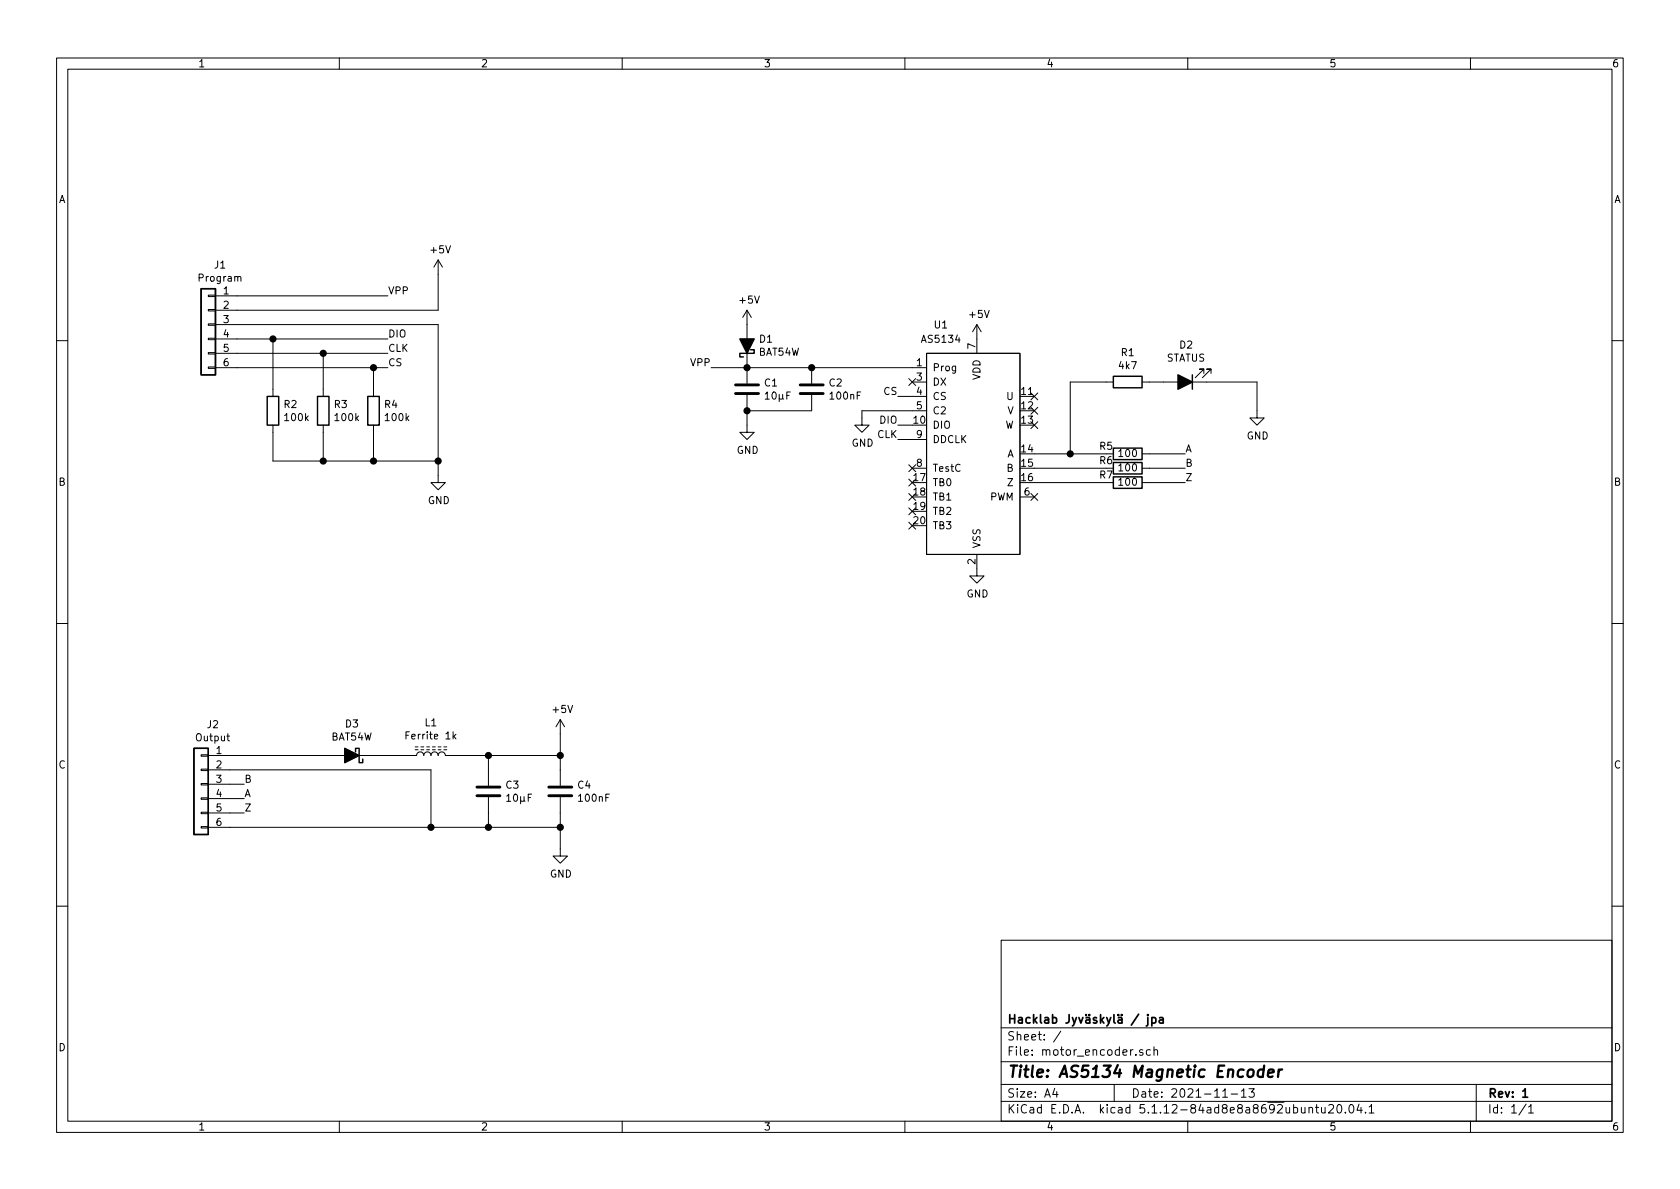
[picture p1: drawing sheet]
EESchema Schematic File Version 4
EELAYER 30 0
EELAYER END
$Descr A4 11693 8268
encoding utf-8
Sheet 1 1
Title "AS5134 Magnetic Encoder"
Date "2021-11-13"
Rev "1"
Comp "Hacklab Jyväskylä / jpa"
Comment1 ""
Comment2 ""
Comment3 ""
Comment4 ""
$EndDescr
$Comp
L motor_encoder:AS5134 U1
U 1 1
P 6800 3150
F 0 "U1" H 6550 4050 50  0000 C CNN
F 1 "AS5134" H 6550 3950 50  0000 C CNN
F 2 "Package_SO:SSOP-20_5.3x7.2mm_P0.65mm" H 6800 3100 50  0001 C CNN
F 3 "" H 6800 3100 50  0001 C CNN
	1    6800 3150
	1    0    0    -1  
$EndComp
$Comp
L Connector_Generic:Conn_01x06 J1
U 1 1
P 1450 2250
F 0 "J1" H 1368 2667 50  0000 C CNN
F 1 "Program" H 1368 2576 50  0000 C CNN
F 2 "Connector_PinHeader_2.54mm:PinHeader_1x06_P2.54mm_Vertical" H 1450 2250 50  0001 C CNN
F 3 "~" H 1450 2250 50  0001 C CNN
	1    1450 2250
	-1   0    0    -1  
$EndComp
Wire Wire Line
	1650 2350 1900 2350
Wire Wire Line
	1650 2450 2250 2450
Wire Wire Line
	1650 2550 2600 2550
Text Label 2700 2050 0    50   ~ 0
VPP
Wire Wire Line
	3050 1900 3050 2150
Wire Wire Line
	1650 2150 3050 2150
$Comp
L power:GND #PWR07
U 1 1
P 3050 3300
F 0 "#PWR07" H 3050 3050 50  0001 C CNN
F 1 "GND" H 3055 3127 50  0000 C CNN
F 2 "" H 3050 3300 50  0001 C CNN
F 3 "" H 3050 3300 50  0001 C CNN
	1    3050 3300
	1    0    0    -1  
$EndComp
Wire Wire Line
	3050 3300 3050 3200
Wire Wire Line
	1650 2250 3050 2250
Text Label 2700 2350 0    50   ~ 0
DIO
Text Label 2700 2450 0    50   ~ 0
CLK
Text Label 2700 2550 0    50   ~ 0
CS
Wire Wire Line
	6350 2550 5650 2550
Text Label 4950 2550 2    50   ~ 0
VPP
Wire Wire Line
	6350 3050 6250 3050
Text Label 6250 3050 2    50   ~ 0
CLK
Wire Wire Line
	6350 2950 6250 2950
Text Label 6250 2950 2    50   ~ 0
DIO
Wire Wire Line
	6350 2750 6250 2750
Text Label 6250 2750 2    50   ~ 0
CS
$Comp
L Device:R R4
U 1 1
P 2600 2850
F 0 "R4" H 2670 2896 50  0000 L CNN
F 1 "100k" H 2670 2805 50  0000 L CNN
F 2 "Resistor_SMD:R_0603_1608Metric" V 2530 2850 50  0001 C CNN
F 3 "~" H 2600 2850 50  0001 C CNN
	1    2600 2850
	1    0    0    -1  
$EndComp
$Comp
L Device:R R3
U 1 1
P 2250 2850
F 0 "R3" H 2320 2896 50  0000 L CNN
F 1 "100k" H 2320 2805 50  0000 L CNN
F 2 "Resistor_SMD:R_0603_1608Metric" V 2180 2850 50  0001 C CNN
F 3 "~" H 2250 2850 50  0001 C CNN
	1    2250 2850
	1    0    0    -1  
$EndComp
$Comp
L Device:R R2
U 1 1
P 1900 2850
F 0 "R2" H 1970 2896 50  0000 L CNN
F 1 "100k" H 1970 2805 50  0000 L CNN
F 2 "Resistor_SMD:R_0603_1608Metric" V 1830 2850 50  0001 C CNN
F 3 "~" H 1900 2850 50  0001 C CNN
	1    1900 2850
	1    0    0    -1  
$EndComp
Wire Wire Line
	1900 2700 1900 2350
Connection ~ 1900 2350
Wire Wire Line
	1900 2350 2700 2350
Wire Wire Line
	2250 2700 2250 2450
Connection ~ 2250 2450
Wire Wire Line
	2250 2450 2700 2450
Wire Wire Line
	2600 2700 2600 2550
Connection ~ 2600 2550
Wire Wire Line
	2600 2550 2700 2550
Wire Wire Line
	3050 3200 2600 3200
Wire Wire Line
	1900 3200 1900 3000
Connection ~ 3050 3200
Wire Wire Line
	3050 3200 3050 2250
Wire Wire Line
	2250 3000 2250 3200
Connection ~ 2250 3200
Wire Wire Line
	2250 3200 1900 3200
Connection ~ 2600 3200
Wire Wire Line
	2600 3200 2250 3200
$Comp
L Device:C C2
U 1 1
P 5650 2700
F 0 "C2" H 5765 2746 50  0000 L CNN
F 1 "100nF" H 5765 2655 50  0000 L CNN
F 2 "Capacitor_SMD:C_0603_1608Metric" H 5688 2550 50  0001 C CNN
F 3 "~" H 5650 2700 50  0001 C CNN
	1    5650 2700
	1    0    0    -1  
$EndComp
Wire Wire Line
	2600 3000 2600 3200
NoConn ~ 6350 2650
$Comp
L power:GND #PWR05
U 1 1
P 6000 2900
F 0 "#PWR05" H 6000 2650 50  0001 C CNN
F 1 "GND" H 6005 2727 50  0000 C CNN
F 2 "" H 6000 2900 50  0001 C CNN
F 3 "" H 6000 2900 50  0001 C CNN
	1    6000 2900
	1    0    0    -1  
$EndComp
Wire Wire Line
	6350 2850 6000 2850
Wire Wire Line
	6000 2850 6000 2900
NoConn ~ 6350 3250
NoConn ~ 6350 3350
NoConn ~ 6350 3450
NoConn ~ 6350 3550
NoConn ~ 6350 3650
NoConn ~ 7200 2750
NoConn ~ 7200 2850
NoConn ~ 7200 2950
NoConn ~ 7200 3450
$Comp
L power:GND #PWR08
U 1 1
P 6800 3950
F 0 "#PWR08" H 6800 3700 50  0001 C CNN
F 1 "GND" H 6805 3777 50  0000 C CNN
F 2 "" H 6800 3950 50  0001 C CNN
F 3 "" H 6800 3950 50  0001 C CNN
	1    6800 3950
	1    0    0    -1  
$EndComp
$Comp
L Connector_Generic:Conn_01x06 J2
U 1 1
P 1400 5450
F 0 "J2" H 1318 5867 50  0000 C CNN
F 1 "Output" H 1318 5776 50  0000 C CNN
F 2 "Connector_PinHeader_2.54mm:PinHeader_1x06_P2.54mm_Horizontal" H 1400 5450 50  0001 C CNN
F 3 "~" H 1400 5450 50  0001 C CNN
	1    1400 5450
	-1   0    0    -1  
$EndComp
$Comp
L power:+5V #PWR01
U 1 1
P 3050 1900
F 0 "#PWR01" H 3050 1750 50  0001 C CNN
F 1 "+5V" H 3065 2073 50  0000 C CNN
F 2 "" H 3050 1900 50  0001 C CNN
F 3 "" H 3050 1900 50  0001 C CNN
	1    3050 1900
	1    0    0    -1  
$EndComp
$Comp
L power:+5V #PWR03
U 1 1
P 6800 2350
F 0 "#PWR03" H 6800 2200 50  0001 C CNN
F 1 "+5V" H 6815 2523 50  0000 C CNN
F 2 "" H 6800 2350 50  0001 C CNN
F 3 "" H 6800 2350 50  0001 C CNN
	1    6800 2350
	1    0    0    -1  
$EndComp
$Comp
L Device:L_Core_Ferrite L1
U 1 1
P 3000 5250
F 0 "L1" V 3225 5250 50  0000 C CNN
F 1 "Ferrite 1k" V 3134 5250 50  0000 C CNN
F 2 "Inductor_SMD:L_0603_1608Metric" H 3000 5250 50  0001 C CNN
F 3 "~" H 3000 5250 50  0001 C CNN
	1    3000 5250
	0    -1   -1   0   
$EndComp
$Comp
L Device:C C3
U 1 1
P 3400 5500
F 0 "C3" H 3515 5546 50  0000 L CNN
F 1 "10µF" H 3515 5455 50  0000 L CNN
F 2 "Capacitor_SMD:C_0603_1608Metric" H 3438 5350 50  0001 C CNN
F 3 "~" H 3400 5500 50  0001 C CNN
	1    3400 5500
	1    0    0    -1  
$EndComp
$Comp
L Device:C C4
U 1 1
P 3900 5500
F 0 "C4" H 4015 5546 50  0000 L CNN
F 1 "100nF" H 4015 5455 50  0000 L CNN
F 2 "Capacitor_SMD:C_0603_1608Metric" H 3938 5350 50  0001 C CNN
F 3 "~" H 3900 5500 50  0001 C CNN
	1    3900 5500
	1    0    0    -1  
$EndComp
Wire Wire Line
	3150 5250 3400 5250
Wire Wire Line
	3900 5250 3900 5350
Wire Wire Line
	3400 5350 3400 5250
Connection ~ 3400 5250
Wire Wire Line
	3400 5250 3900 5250
$Comp
L power:GND #PWR010
U 1 1
P 3900 5900
F 0 "#PWR010" H 3900 5650 50  0001 C CNN
F 1 "GND" H 3905 5727 50  0000 C CNN
F 2 "" H 3900 5900 50  0001 C CNN
F 3 "" H 3900 5900 50  0001 C CNN
	1    3900 5900
	1    0    0    -1  
$EndComp
$Comp
L power:+5V #PWR09
U 1 1
P 3900 5100
F 0 "#PWR09" H 3900 4950 50  0001 C CNN
F 1 "+5V" H 3915 5273 50  0000 C CNN
F 2 "" H 3900 5100 50  0001 C CNN
F 3 "" H 3900 5100 50  0001 C CNN
	1    3900 5100
	1    0    0    -1  
$EndComp
Wire Wire Line
	3900 5100 3900 5250
Connection ~ 3900 5250
Wire Wire Line
	3900 5900 3900 5750
Wire Wire Line
	3900 5750 3400 5750
Wire Wire Line
	3400 5750 3400 5650
Connection ~ 3900 5750
Wire Wire Line
	3900 5750 3900 5650
Wire Wire Line
	1600 5350 3000 5350
Wire Wire Line
	3000 5350 3000 5750
Wire Wire Line
	3000 5750 3400 5750
Connection ~ 3400 5750
Wire Wire Line
	1600 5450 1700 5450
Wire Wire Line
	1600 5550 1700 5550
Wire Wire Line
	1600 5650 1700 5650
Text Label 1700 5450 0    50   ~ 0
B
Text Label 1700 5550 0    50   ~ 0
A
Text Label 1700 5650 0    50   ~ 0
Z
Wire Wire Line
	1600 5750 3000 5750
Connection ~ 3000 5750
Text Label 8250 3250 0    50   ~ 0
B
Text Label 8250 3150 0    50   ~ 0
A
Text Label 8250 3350 0    50   ~ 0
Z
$Comp
L Device:D_Schottky_ALT D1
U 1 1
P 5200 2400
F 0 "D1" V 5246 2320 50  0000 R CNN
F 1 "BAT54W" V 5155 2320 50  0000 R CNN
F 2 "Diode_SMD:D_SOD-123" H 5200 2400 50  0001 C CNN
F 3 "~" H 5200 2400 50  0001 C CNN
	1    5200 2400
	0    -1   -1   0   
$EndComp
Wire Wire Line
	1650 2050 2700 2050
Connection ~ 5650 2550
Wire Wire Line
	5650 2550 5200 2550
$Comp
L Device:C C1
U 1 1
P 5200 2700
F 0 "C1" H 5315 2746 50  0000 L CNN
F 1 "10µF" H 5315 2655 50  0000 L CNN
F 2 "Capacitor_SMD:C_0603_1608Metric" H 5238 2550 50  0001 C CNN
F 3 "~" H 5200 2700 50  0001 C CNN
	1    5200 2700
	1    0    0    -1  
$EndComp
Connection ~ 5200 2550
Wire Wire Line
	5200 2550 4950 2550
$Comp
L power:+5V #PWR02
U 1 1
P 5200 2250
F 0 "#PWR02" H 5200 2100 50  0001 C CNN
F 1 "+5V" H 5215 2423 50  0000 C CNN
F 2 "" H 5200 2250 50  0001 C CNN
F 3 "" H 5200 2250 50  0001 C CNN
	1    5200 2250
	1    0    0    -1  
$EndComp
$Comp
L power:GND #PWR06
U 1 1
P 5200 2950
F 0 "#PWR06" H 5200 2700 50  0001 C CNN
F 1 "GND" H 5205 2777 50  0000 C CNN
F 2 "" H 5200 2950 50  0001 C CNN
F 3 "" H 5200 2950 50  0001 C CNN
	1    5200 2950
	1    0    0    -1  
$EndComp
Wire Wire Line
	5200 2950 5200 2850
Wire Wire Line
	5200 2850 5650 2850
Connection ~ 5200 2850
Wire Wire Line
	7200 3150 7450 3150
Wire Wire Line
	7200 3250 7700 3250
Wire Wire Line
	7200 3350 7700 3350
$Comp
L Device:R R5
U 1 1
P 7850 3150
F 0 "R5" V 7900 3000 50  0000 C CNN
F 1 "100" V 7850 3150 50  0000 C CNN
F 2 "Resistor_SMD:R_0603_1608Metric" V 7780 3150 50  0001 C CNN
F 3 "~" H 7850 3150 50  0001 C CNN
	1    7850 3150
	0    1    -1   0   
$EndComp
$Comp
L Device:R R6
U 1 1
P 7850 3250
F 0 "R6" V 7900 3100 50  0000 C CNN
F 1 "100" V 7850 3250 50  0000 C CNN
F 2 "Resistor_SMD:R_0603_1608Metric" V 7780 3250 50  0001 C CNN
F 3 "~" H 7850 3250 50  0001 C CNN
	1    7850 3250
	0    1    -1   0   
$EndComp
$Comp
L Device:R R7
U 1 1
P 7850 3350
F 0 "R7" V 7900 3200 50  0000 C CNN
F 1 "100" V 7850 3350 50  0000 C CNN
F 2 "Resistor_SMD:R_0603_1608Metric" V 7780 3350 50  0001 C CNN
F 3 "~" H 7850 3350 50  0001 C CNN
	1    7850 3350
	0    1    -1   0   
$EndComp
Wire Wire Line
	8000 3150 8250 3150
Wire Wire Line
	8000 3250 8250 3250
Wire Wire Line
	8000 3350 8250 3350
$Comp
L Device:R R1
U 1 1
P 7850 2650
F 0 "R1" V 7643 2650 50  0000 C CNN
F 1 "4k7" V 7734 2650 50  0000 C CNN
F 2 "Resistor_SMD:R_0603_1608Metric" V 7780 2650 50  0001 C CNN
F 3 "~" H 7850 2650 50  0001 C CNN
	1    7850 2650
	0    1    1    0   
$EndComp
Wire Wire Line
	7450 3150 7450 2650
Wire Wire Line
	7450 2650 7700 2650
Connection ~ 7450 3150
Wire Wire Line
	7450 3150 7700 3150
$Comp
L Device:LED_ALT D2
U 1 1
P 8250 2650
F 0 "D2" H 8243 2395 50  0000 C CNN
F 1 "STATUS" H 8243 2486 50  0000 C CNN
F 2 "LED_SMD:LED_0805_2012Metric" H 8250 2650 50  0001 C CNN
F 3 "~" H 8250 2650 50  0001 C CNN
	1    8250 2650
	-1   0    0    1   
$EndComp
Wire Wire Line
	8100 2650 8000 2650
Wire Wire Line
	8400 2650 8750 2650
Wire Wire Line
	8750 2650 8750 2850
$Comp
L power:GND #PWR04
U 1 1
P 8750 2850
F 0 "#PWR04" H 8750 2600 50  0001 C CNN
F 1 "GND" H 8755 2677 50  0000 C CNN
F 2 "" H 8750 2850 50  0001 C CNN
F 3 "" H 8750 2850 50  0001 C CNN
	1    8750 2850
	1    0    0    -1  
$EndComp
$Comp
L Device:D_Schottky_ALT D3
U 1 1
P 2450 5250
F 0 "D3" H 2450 5033 50  0000 C CNN
F 1 "BAT54W" H 2450 5124 50  0000 C CNN
F 2 "Diode_SMD:D_SOD-123" H 2450 5250 50  0001 C CNN
F 3 "~" H 2450 5250 50  0001 C CNN
	1    2450 5250
	-1   0    0    1   
$EndComp
Wire Wire Line
	2600 5250 2850 5250
Wire Wire Line
	2300 5250 1600 5250
$EndSCHEMATC
